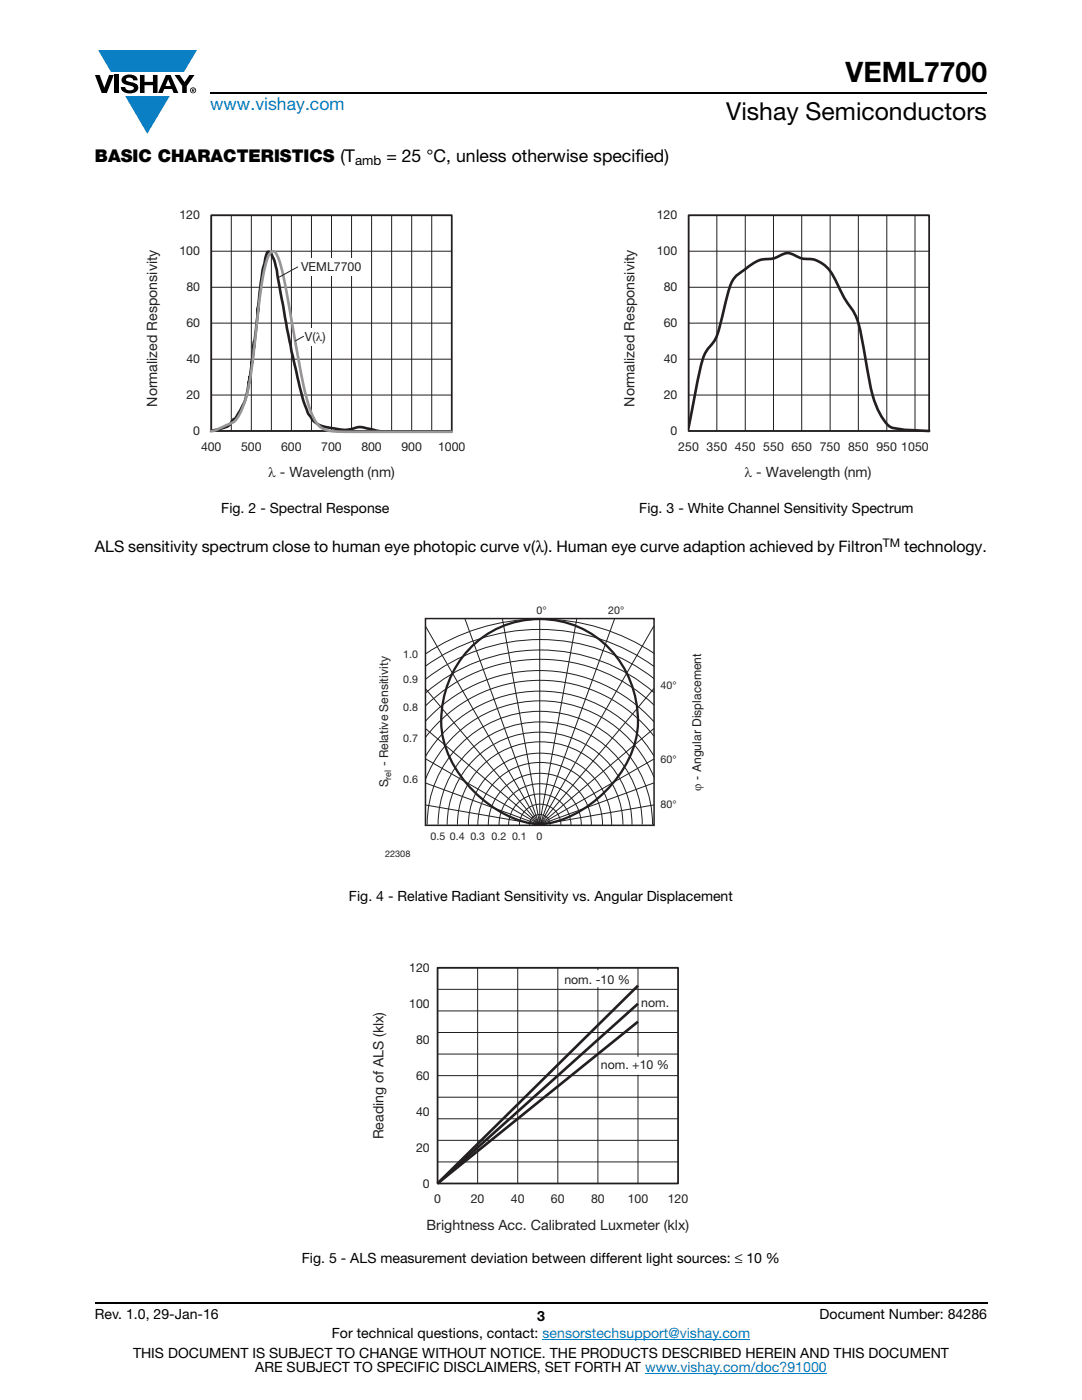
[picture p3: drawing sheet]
<svg xmlns="http://www.w3.org/2000/svg" width="216mm" height="279mm" viewBox="0 0 216 279" stroke-linecap="round" stroke-linejoin="round" font-family="sans-serif">
<g fill="#0a7fc3">
<path d="M19.6 10h19.7l-2.6 4.3h-1.1h-13.5z"/>
<path d="M25 19.2h8.9l-4.5 7.5z"/>
</g>
<g fill="#000">
<path d="M18.9 15h1l.9 2.5 1-2.5h.9l-1.4 3.6h-1zM22.9 15h.9v3.6h-.9zM24.6 15.3a2.1 2.1 0 0 1 2.8 .3l.1 .4h-.9a.79 .79 0 0 0-.7-.5 .79 .79 0 0 0-.8 .4l.3 .3 1 .2a1.08 1.08 0 0 1 1.2 1 1.08 1.08 0 0 1-1.1 1.2 1.73 1.73 0 0 1-2.4-1.2h.9a.96 .96 0 0 0 .8 .6 .96 .96 0 0 0 .9-.4 1.31 1.31 0 0 0-1.2-.6 1.03 1.03 0 0 1-1.1-.6 1.03 1.03 0 0 1 .2-1.1zM27.9 15h.9v1.3h1.7v-1.3h.9v3.6h-.9v-1.6h-1.7v1.6h-.9zM34.8 15h1.1l.9 1.4 1-1.4h1l-1.5 2.2v1.4h-.9v-1.4z"/>
<path d="M33.6 15.9l.5 1.3h-1.1zM33.1 15l-1.6 3.6h1l.3-.8h1.5l.3 .8h1l-1.6-3.6z"/>
<path d="M38.4 17.8h.2v.2h-.2zM38.3 17.7v.7h.1v-.3l.4 .3-.2-.3 .2-.2-.1-.2z"/>
<path d="M38.1 18a.46 .46 0 0 1 .9 0 .46 .46 0 0 1-.9 0zM37.9 18a.6 .6 0 0 0 1.2 0 .6 .6 0 0 0-1.2 0z"/>
</g>
<path d="M42 18.6h155M18.9 260h178.1" fill="none" stroke="#000" stroke-width=".36"/>
<path d="M108.2 267.3h41.5M128.7 274h36.3" fill="none" stroke="#007ec4" stroke-width=".2"/>
<path d="M29 41.8h63.9v54h-63.9z" fill="#fff"/>
<g fill="none" stroke="#231f20" stroke-width=".2">
<path d="M42.2 57.3h47.9M42.2 50.1h47.9M46.2 43v43M50.2 43v43M54.1 43v43M58.1 43v43M62.1 43v43M66.1 43v43M70.1 43v43M74.1 43v43M78.1 43v43M82.1 43v43"/>
<path d="M86.1 43v43M90.1 43h-47.9v43h47.9M42.2 78.8h47.9M42.2 71.7h47.9M42.2 64.5h47.9"/>
</g>
<path d="M42.2 43h47.9v43h-47.9z" fill="none" stroke="#231f20" stroke-width=".35"/>
<path d="M42.1 86l1.9-.4a3 3 0 0 0 2.5-1.8 4.9 4.9 0 0 0 1.6-2.2 16.1 16.1 0 0 0 1.7-6.4l-.1 1.3 .7-5 .3-3.4v1.4v-.3l1.3-12.7 .5-2.9 .5-2.4 .4-.9a.93 .93 0 0 1 1 .9 22.7 22.7 0 0 1 1.4 6.1l2.4 12.9 2.3 9.6a10.2 10.2 0 0 0 2.3 4.4 8.8 8.8 0 0 0 4.4 1.4 7.8 7.8 0 0 0 4.5-.4l2.8 .6a15.7 15.7 0 0 0 4.9 .3h10.6" fill="none" stroke="#231f20" stroke-width=".53"/>
<path d="M42.1 86.1l.8-.2 2.4-1.1a3.7 3.7 0 0 0 2.7-2.5 36.1 36.1 0 0 0 2.6-11.6l.5-5.1a79.5 79.5 0 0 1 2.2-13.8l.4-.9a.8 .8 0 0 1 .8-.8 .8 .8 0 0 1 .8 .8 61.7 61.7 0 0 1 2.7 11.9l1.6 9a46.3 46.3 0 0 0 3.1 11.9 4.6 4.6 0 0 0 4.7 2.4l22.7 .1" fill="none" stroke="#939598" stroke-width=".53"/>
<g fill="#fff">
<path d="M60.1 65.5h5.6v3.5h-5.6z"/>
<path d="M59.5 51.5h13.2v3.5h-13.2z"/>
</g>
<path d="M59.5 53.2l-4.1 2.3M60.6 67.1l-1.7 1" fill="none" stroke="#231f20" stroke-width=".2"/>
<path d="M124.3 41.8h61.3v54h-61.3z" fill="#fff"/>
<g fill="none" stroke="#231f20" stroke-width=".2">
<path d="M137.4 57.3h48M137.4 50.1h48M143 43v43M148.7 43v43M154.3 43v43M160 43v43M165.6 43v43M171.3 43v43M176.9 43v43M182.6 43v43M185.4 43h-48v43h48M137.4 78.8h48"/>
<path d="M137.4 71.7h48M137.4 64.5h48"/>
</g>
<path d="M137.4 43h48v43h-48z" fill="none" stroke="#231f20" stroke-width=".35"/>
<path d="M137.4 85.3l1.2-6.1a55.2 55.2 0 0 1 1.9-8.4l.8-1.2 .7-.9a9.9 9.9 0 0 0 1.9-4.6 41.8 41.8 0 0 1 2.3-8.2l.9-1 1.2-.9a7.5 7.5 0 0 1 5.1-2.3l.9-.1 1-.4a2.91 2.91 0 0 1 3.8 0l1.4 .5a6.2 6.2 0 0 1 6.2 4.2 25 25 0 0 0 3.5 6.2 24.3 24.3 0 0 1 2.3 8.1 47.7 47.7 0 0 0 2.7 11.5l1 2a3.5 3.5 0 0 0 3.6 2l5.6 .3" fill="none" stroke="#231f20" stroke-width=".53"/>
<path d="M75.4 120.8h65.1v50.5h-65.1z" fill="#fff"/>
<g fill="none" stroke="#231f20" stroke-width=".2">
<path d="M84.9 125l22.7 39.6M84.9 137.4l22.7 27.2M84.9 132.9a39 39 0 0 1 45.6 .1M92.8 123.5l14.8 41.1M100.3 123.5l7.4 41.1M107.7 123.5v41.1M115.1 123.5l-7.5 41.1M122.7 123.5l-15 41.1 22.8-19.2M130.5 124.9l-22.8 39.7M130.5 137.4l-22.8 27.2M130.5 130.4a41.1 41.1 0 0 0-45.6 .1M130.5 135.4a37 37 0 0 0-45.6 .2"/>
<path d="M130.5 138.2a34.7 34.7 0 0 0-45.6 .1M84.9 156.3l22.7 8.3M84.9 145.4l22.7 19.2M84.9 143.9a30.6 30.6 0 0 1 45.6 .2M84.9 151.4l22.8 13.2M130.5 151.5l-22.8 13.1M130.5 156.2l-22.8 8.4M130.5 140.7a32.8 32.8 0 0 0-45.6 .2M130.5 146.9a28.7 28.7 0 0 0-45.6 .3M130.5 155.1a24.5 24.5 0 0 0-22.9-15.2 24.5 24.5 0 0 0-22.7 15.6M130.5 150.9a26.5 26.5 0 0 0-45.6 .1M84.9 160.7l22.7 3.9"/>
<path d="M85.2 164.5a22.5 22.5 0 0 1 22.5-22.5 22.5 22.5 0 0 1 22.5 22.6M87.4 164.5a20.4 20.4 0 0 1 20.4-20.4 20.4 20.4 0 0 1 20.4 20.4M89.2 164.6a18.4 18.4 0 0 1 18.5-18.5 18.4 18.4 0 0 1 18.4 18.5M91.3 164.6a16.5 16.5 0 0 1 16.5-16.6 16.5 16.5 0 0 1 16.5 16.6M93.5 164.6a14.3 14.3 0 0 1 14.3-14.3 14.3 14.3 0 0 1 14.2 14.3M95.3 164.6a12.4 12.4 0 0 1 12.5-12.4 12.4 12.4 0 0 1 12.4 12.4M97.4 164.6a10.3 10.3 0 0 1 10.3-10.3 10.3 10.3 0 0 1 10.3 10.3M99.6 164.6a8.2 8.2 0 0 1 8.2-8.2 8.2 8.2 0 0 1 8.2 8.2M101.5 164.7a6.2 6.2 0 0 1 6.2-6.3 6.2 6.2 0 0 1 6.2 6.3M103.6 164.6a4.1 4.1 0 0 1 4.2-4.1 4.1 4.1 0 0 1 4.1 4.1M105.6 164.6a2.07 2.07 0 0 1 2.1-2 2.07 2.07 0 0 1 2.1 2M130.5 160.6l-22.8 4"/>
</g>
<path d="M107.6 123.5a19.8 19.8 0 0 1 18.2 27.2 24.7 24.7 0 0 1-15.1 13.3l-3.1 .5M107.7 123.5a19.8 19.8 0 0 0-18.2 27.2 24.7 24.7 0 0 0 15.2 13.3l3 .5" fill="none" stroke="#231f20" stroke-width=".46"/>
<path d="M84.9 123.4h45.6v41.3h-45.6z" fill="none" stroke="#231f20" stroke-width=".3"/>
<path d="M74.2 191.9h63.3v54.1h-63.3z" fill="#fff"/>
<path d="M87.3 193.1h48v43.1h-48z" fill="none" stroke="#231f20" stroke-width=".35"/>
<g fill="none" stroke="#231f20" stroke-width=".2">
<path d="M87.3 197.4h48M95.3 193.1v43.1M103.3 193.1v43.1M111.3 193.1v43.1M119.3 193.1v43.1M127.3 193.1v43.1M135.3 193.1h-48v43.1h48M87.3 201.8h48M87.3 206.1h48M87.3 210.4h48M87.3 214.7h48M87.3 219h48"/>
<path d="M87.3 223.3h48M87.3 227.6h48M87.3 231.9h48"/>
</g>
<path d="M127.3 196.7l-40 39.5M127.3 203.9l-40 32.3M127.3 200.3l-40 35.9" fill="none" stroke="#231f20" stroke-width=".53"/>
<g fill="#fff">
<path d="M118.2 193.6h2.3l.1 3.4h-2.3z"/>
<path d="M126.3 211.1h1.8v3.2h-1.8z"/>
</g>
<path d="M126.3 211.1h1.8v3.2h-1.8z" fill="none" stroke="#fff" stroke-width=".35"/>
<text font-size="5.6" x="168.7" y="16.4">VEML7700</text>
<text font-size="4.9" x="144.9" y="24">Vishay Semiconductors</text>
<text font-size="3.5" fill="#007ec4" x="42" y="21.9">www.vishay.com</text>
<g font-size="3.5">
<text x="18.9" y="32.3">BASIC CHARACTERISTICS (T</text>
<text x="77.1" y="32.3">= 25 °C, unless otherwise specified)</text>
</g>
<g font-size="3.2">
<text x="18.9" y="110.1">ALS sensitivity spectrum close to human eye photopic curve v(λ). Human eye curve adaption achieved by Filtron</text>
<text x="180.4" y="110.1">technology.</text>
</g>
<g font-size="2.8" fill="#231f20">
<text x="31.4" y="81.1" transform="rotate(-90 31.4 81.1)">Normalized Responsivity</text>
<text x="126.6" y="81.1" transform="rotate(-90 126.6 81.1)">Normalized Responsivity</text>
<text x="53.5" y="95.2">λ - Wavelength (nm)</text>
<text x="148.6" y="95.2">λ - Wavelength (nm)</text>
<text x="76.5" y="227.3" transform="rotate(-90 76.5 227.3)">Reading of ALS (klx)</text>
<text x="85.1" y="245.4">Brightness Acc. Calibrated Luxmeter (klx)</text>
</g>
<g font-size="2.8">
<text x="44.2" y="102.4">Fig. 2 - Spectral Response</text>
<text x="127.6" y="102.4">Fig. 3 - White Channel Sensitivity Spectrum</text>
<text x="69.6" y="179.7">Fig. 4 - Relative Radiant Sensitivity vs. Angular Displacement</text>
<text x="60.2" y="252.1">Fig. 5 - ALS measurement deviation between different light sources: ≤ 10 %</text>
<text x="18.9" y="263.3">Rev. 1.0, 29-Jan-16</text>
<text x="107.2" y="263.6">3</text>
<text x="163.6" y="263.3">Document Number: 84286</text>
<text x="66.2" y="267.1">For technical questions, contact: sensorstechsupport@vishay.com</text>
<text x="26.5" y="271">THIS DOCUMENT IS SUBJECT TO CHANGE WITHOUT NOTICE. THE PRODUCTS DESCRIBED HEREIN AND THIS DOCUMENT</text>
<text x="50.9" y="273.8">ARE SUBJECT TO SPECIFIC DISCLAIMERS, SET FORTH AT www.vishay.com/doc?91000</text>
</g>
<text font-size="2.6" x="70.9" y="33">amb</text>
<g font-size="2.5" fill="#231f20">
<text x="35.8" y="43.8">120</text>
<text x="131.1" y="43.8">120</text>
<text x="35.8" y="51">100</text>
<text x="131.1" y="51">100</text>
<text x="37.2" y="58.1">80</text>
<text x="60.1" y="54">VEML7700</text>
<text x="132.4" y="58.1">80</text>
<text x="37.2" y="65.3">60</text>
<text x="132.4" y="65.3">60</text>
<text x="60.9" y="68">V(λ)</text>
<text x="37.2" y="72.5">40</text>
<text x="132.4" y="72.5">40</text>
<text x="37.2" y="79.7">20</text>
<text x="132.4" y="79.7">20</text>
<text x="38.6" y="86.8">0</text>
<text x="40.1" y="90">400</text>
<text x="48.1" y="90">500</text>
<text x="56.1" y="90">600</text>
<text x="64.1" y="90">700</text>
<text x="72.1" y="90">800</text>
<text x="80.1" y="90">900</text>
<text x="87.4" y="90">1000</text>
<text x="133.8" y="86.8">0</text>
<text x="135.3" y="90">250 350 450 550 650 750 850 950 1050</text>
<text x="81.7" y="194">120</text>
<text x="112.6" y="196.5">nom. -10 %</text>
<text x="81.7" y="201.1">100</text>
<text x="127.9" y="201">nom.</text>
<text x="83" y="208.3">80</text>
<text x="83" y="215.5">60</text>
<text x="119.9" y="213.3">nom. +10 %</text>
<text x="83" y="222.7">40</text>
<text x="83" y="229.8">20</text>
<text x="84.4" y="237">0</text>
<text x="86.6" y="240.1">0</text>
<text x="93.9" y="240.1">20</text>
<text x="101.9" y="240.1">40</text>
<text x="109.9" y="240.1">60</text>
<text x="117.9" y="240.1">80</text>
<text x="125.3" y="240.1">100</text>
<text x="133.3" y="240.1">120</text>
</g>
<text font-size="2.4" x="176.2" y="109.1">TM</text>
<g font-size="2.4" fill="#231f20">
<text x="77.4" y="152.9" transform="rotate(-90 77.4 152.9)">- Relative Sensitivity</text>
<text x="77.4" y="157.2" transform="rotate(-90 77.4 157.2)">S</text>
<text x="139.9" y="157.8" transform="rotate(-90 139.9 157.8)">ϕ - Angular Displacement</text>
</g>
<g font-size="2.1" fill="#231f20">
<text x="107.1" y="122.6">0°</text>
<text x="121.4" y="122.6">20°</text>
<text x="80.4" y="131.2">1.0</text>
<text x="80.4" y="136.3">0.9</text>
<text x="131.8" y="137.5">40°</text>
<text x="80.4" y="141.9">0.8</text>
<text x="80.4" y="148.1">0.7</text>
<text x="131.8" y="152.2">60°</text>
<text x="80.4" y="156.3">0.6</text>
<text x="131.8" y="161.3">80°</text>
<text x="85.9" y="167.5">0.5</text>
<text x="89.8" y="167.5">0.4</text>
<text x="93.9" y="167.5">0.3</text>
<text x="98.1" y="167.5">0.2</text>
<text x="102.2" y="167.5">0.1</text>
<text x="107" y="167.5">0</text>
</g>
<g font-size="1.8" fill="#231f20">
<text x="78" y="155.6" transform="rotate(-90 78 155.6)">rel</text>
<text x="76.8" y="171">22308</text>
</g>
</svg>
